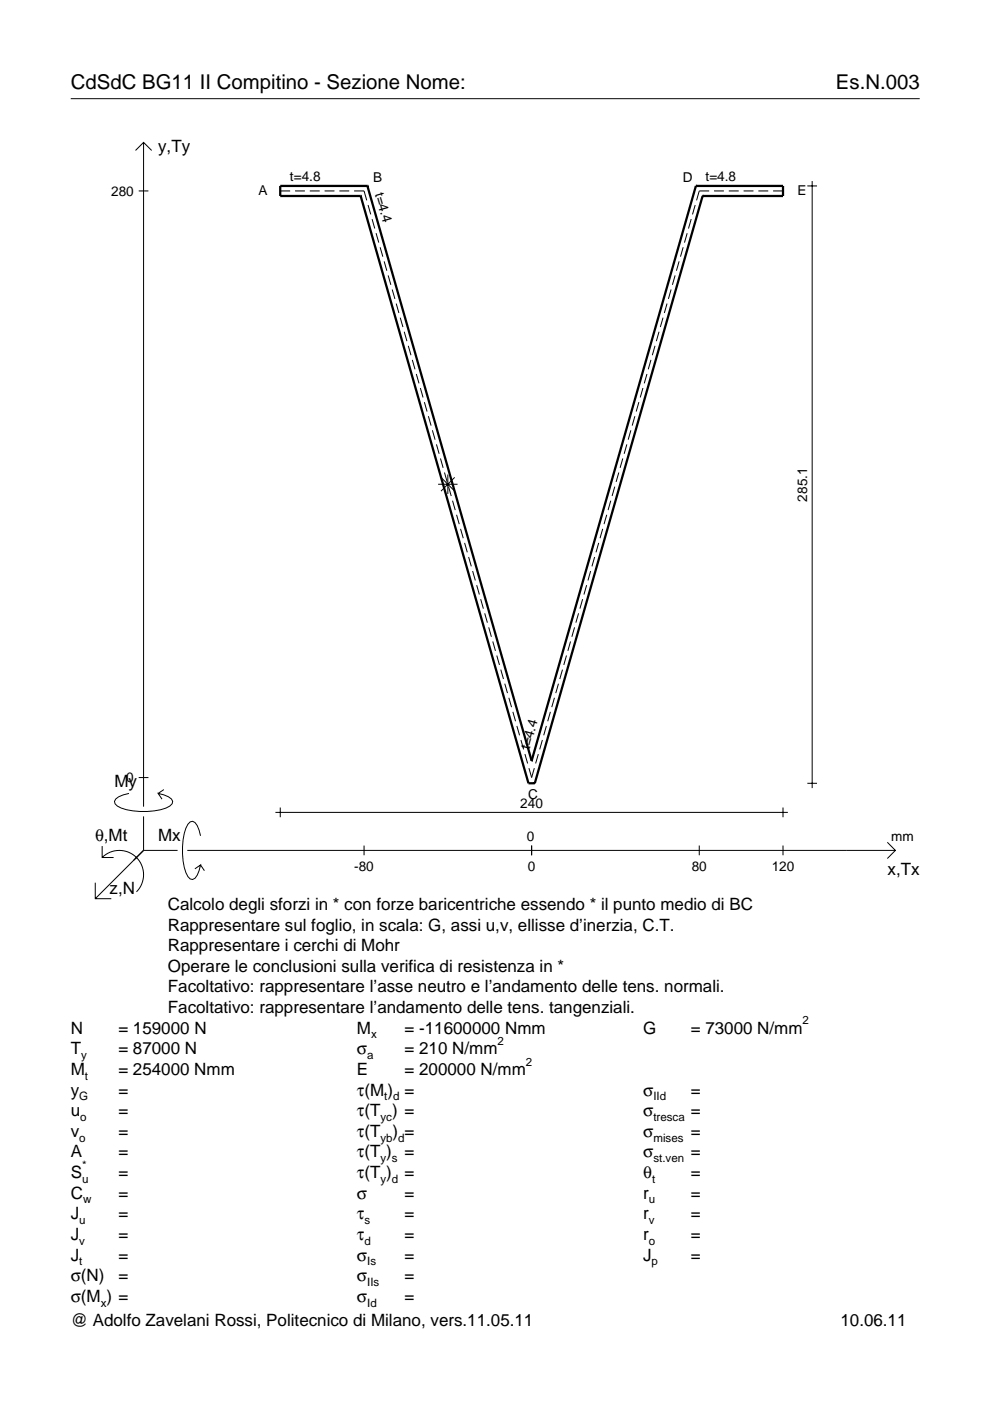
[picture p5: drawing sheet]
<svg xmlns="http://www.w3.org/2000/svg" width="210mm" height="297mm" viewBox="0 0 210 297" stroke-linecap="round" stroke-linejoin="round" font-family="sans-serif">
<g fill="none" stroke="#000" stroke-width=".21">
<path d="M15 20.9h180M28.7 31.9l1.7-1.7 1.8 1.7M30.4 30.2v140.8M171.2 39.4h2M172.2 38.4v128.7M29.4 40.5h2.1M59.4 40.5h2.1M62.5 40.5h2.1M65.7 40.5h2.1M68.8 40.5h2.1M71.9 40.5h2.1M75.1 40.5h2.1l.6 2"/>
<path d="M78 43.5l.6 2M78.9 46.5l.6 2M79.7 49.4l.6 2M80.6 52.4l.6 2M81.4 55.4l.6 2M82.3 58.4l.6 2M143.1 58.4l-.5 2M144 55.4l-.6 2M144.8 52.4l-.5 2M145.7 49.4l-.6 2M146.5 46.5l-.5 2M147.4 43.5l-.6 2"/>
<path d="M150.4 40.5h-2.1l-.6 2M151.4 40.5h2.1M154.5 40.5h2.1M157.7 40.5h2.1M160.8 40.5h2.1M163.9 40.5h2.1M83.2 61.4l.5 2M84 64.4l.6 2M84.9 67.4l.5 1.9M85.7 70.3l.6 2M86.6 73.3l.5 2M87.4 76.3l.6 2"/>
<path d="M88.3 79.3l.5 2M137.2 79.3l-.6 2M138 76.3l-.6 2M138.9 73.3l-.6 2M139.7 70.3l-.5 2M140.6 67.4l-.6 1.9M141.4 64.4l-.5 2M142.3 61.4l-.6 2M89.1 82.3l.6 2M90 85.3l.5 2M90.8 88.2l.6 2M91.7 91.2l.5 2"/>
<path d="M92.5 94.2l.6 2M93.4 97.2l.6 2M132 97.2l-.5 2M132.9 94.2l-.6 2M133.8 91.2l-.6 2M134.6 88.2l-.6 2M135.5 85.3l-.6 2M136.3 82.3l-.6 2M92.9 102.7h4.1M93.5 101.2l2.9 2.9M94.2 100.2l.6 2M94.9 100.6v4.1"/>
<path d="M95.1 103.2l.6 2M95.9 106.2l.6 2M96.4 101.2l-2.9 2.9M96.8 109.1l.6 2M97.6 112.1l.6 2M98.5 115.1l.6 2M99.4 118.1l.5 2M126.1 118.1l-.6 2M126.9 115.1l-.5 2M127.8 112.1l-.6 2M128.6 109.1l-.5 2M129.5 106.2l-.6 2"/>
<path d="M130.3 103.2l-.5 2M131.2 100.2l-.6 2M100.2 121.1l.6 2M101.1 124.1l.5 2M101.9 127l.6 2M102.8 130l.5 2M103.6 133l.6 2M104.5 136l.5 2M105.3 139l.6 2M120.1 139l-.6 2M121 136l-.6 2M121.8 133l-.6 2"/>
<path d="M122.7 130l-.6 2M123.5 127l-.5 2M124.4 124.1l-.6 2M125.2 121.1l-.5 2M106.2 142l.5 2M107 145l.6 2M107.9 147.9l.6 2M108.7 150.9l.6 2M109.6 153.9l.6 2M110.4 156.9l.6 2M111.3 159.9l.6 2M114.1 159.9l-.5 2"/>
<path d="M115 156.9l-.6 2M115.8 153.9l-.5 2M116.7 150.9l-.6 2M117.6 147.9l-.6 2M118.4 145l-.6 2M119.3 142l-.6 2M21.7 179.4v2.4h2.4M27.3 168.2a3.6 3.6 0 0 0-3 1.7l.1 .5a5.6 5.6 0 0 0 3.8 1.5 13.4 13.4 0 0 0 7.8-1l.5-.5 .1-.5a3.6 3.6 0 0 0-3.1-1.7l.8 1.2M29.4 164.9h2.1M30.4 173.1v7.2M34.7 167.4l-1.2 .8M42.5 177.2a3.6 3.6 0 0 0-1.7-3.1l-.5 .2a5.7 5.7 0 0 0-1.5 3.7 13.3 13.3 0 0 0 1 7.9l.5 .5 .5 .1a3.6 3.6 0 0 0 1.7-3.1l-1.2 .8"/>
<path d="M58.4 172.2h108.6M59.4 171.2v2.1M77.2 179.3v2M112.1 162.9l.6 2 .6-2M112.7 179.3v2M148.3 179.3v2M166 171.2v2.1M166 179.3v2M171.2 166.1h2M188.1 178.6l1.7 1.7-1.7 1.7M20.2 187.2v3.3h3.4M21.7 181.8a5.1 5.1 0 0 1 7.2 0 5.1 5.1 0 0 1 0 7.3"/>
<path d="M30.4 180.3l-10.2 10.2M30.4 180.3h7.2M39.7 180.3h150.1M42.5 183.4l.8 1.2"/>
</g>
<path d="M77.9 39.4h.1M77.9 39.4h-18.5v2.2h17.1M77.9 39.4l34.8 121.9M147.5 39.4h.1M147.5 39.4h18.5v2.2h-17M147.5 39.4l-34.8 121.9M76.5 41.6h.1M76.5 41.6l35.5 124.5h1.4l35.6-124.5M149 41.6h.1M112.7 161.3h.1" fill="none" stroke="#000" stroke-width=".48"/>
<g font-size="4.3">
<text x="15" y="18.9">CdSdC BG11 II Compitino - Sezione Nome:</text>
<text x="177.2" y="18.9">Es.N.003</text>
</g>
<g font-size="3.6">
<text x="33.5" y="32.3">y,Ty</text>
<text x="24.3" y="166.9">My</text>
<text x="20.1" y="178.2">θ,Mt</text>
<text x="33.5" y="178.2">Mx</text>
<text x="188.2" y="185.5">x,Tx</text>
<text x="23.2" y="189.6">z,N</text>
<text x="35.6" y="192.9">Calcolo degli sforzi in * con forze baricentriche essendo * il punto medio di BC</text>
<text x="35.6" y="197.3">Rappresentare sul foglio, in scala: G, assi u,v, ellisse d’inerzia, C.T.</text>
<text x="35.6" y="201.7">Rappresentare i cerchi di Mohr</text>
<text x="35.6" y="206">Operare le conclusioni sulla verifica di resistenza in *</text>
<text x="35.6" y="210.4">Facoltativo: rappresentare l’asse neutro e l’andamento delle tens. normali.</text>
<text x="35.6" y="214.8">Facoltativo: rappresentare l’andamento delle tens. tangenziali.</text>
<text x="15" y="219.2">N</text>
<text x="25.1" y="219.2">= 159000 N</text>
<text x="75.7" y="219.2">M</text>
<text x="85.8" y="219.2">= -11600000 Nmm</text>
<text x="136.4" y="219.2">G</text>
<text x="146.5" y="219.2">= 73000 N/mm</text>
<text x="15" y="227.9">M</text>
<text x="15" y="223.5">T</text>
<text x="25.1" y="223.5">= 87000 N</text>
<text x="25.1" y="227.9">= 254000 Nmm</text>
<text x="75.7" y="223.5">σ</text>
<text x="75.7" y="227.9">E</text>
<text x="85.8" y="223.5">= 210 N/mm</text>
<text x="85.8" y="227.9">= 200000 N/mm</text>
<text x="15" y="232.3">y</text>
<text x="25.1" y="232.3">=</text>
<text x="75.7" y="232.3">τ(M ) =</text>
<text x="136.4" y="232.3">σ</text>
<text x="146.5" y="232.3">=</text>
<text x="15" y="236.7">u</text>
<text x="25.1" y="236.7">=</text>
<text x="75.7" y="236.7">τ(T ) =</text>
<text x="136.4" y="236.7">σ</text>
<text x="146.5" y="236.7">=</text>
<text x="15" y="241">v</text>
<text x="15" y="245.4">A</text>
<text x="25.1" y="241">=</text>
<text x="25.1" y="245.4">=</text>
<text x="75.7" y="245.4">τ(T )</text>
<text x="75.7" y="241">τ(T</text>
<text x="83.3" y="241">) =</text>
<text x="85.8" y="245.4">=</text>
<text x="136.4" y="241">σ</text>
<text x="136.4" y="245.4">σ</text>
<text x="146.5" y="241">=</text>
<text x="146.5" y="245.4">=</text>
<text x="15" y="249.8">S</text>
<text x="25.1" y="249.8">=</text>
<text x="75.7" y="249.8">τ(T )</text>
<text x="85.8" y="249.8">=</text>
<text x="136.4" y="249.8">θ</text>
<text x="146.5" y="249.8">=</text>
<text x="15" y="254.2">C</text>
<text x="25.1" y="254.2">=</text>
<text x="75.7" y="254.2">σ</text>
<text x="85.8" y="254.2">=</text>
<text x="136.4" y="254.2">r</text>
<text x="146.5" y="254.2">=</text>
<text x="15" y="258.5">J</text>
<text x="15" y="262.9">J</text>
<text x="25.1" y="258.5">=</text>
<text x="25.1" y="262.9">=</text>
<text x="75.7" y="258.5">τ</text>
<text x="75.7" y="262.9">τ</text>
<text x="85.8" y="258.5">=</text>
<text x="85.8" y="262.9">=</text>
<text x="136.4" y="258.5">r</text>
<text x="136.4" y="262.9">r</text>
<text x="146.5" y="258.5">=</text>
<text x="146.5" y="262.9">=</text>
<text x="15" y="267.3">J</text>
<text x="25.1" y="267.3">=</text>
<text x="75.7" y="267.3">σ</text>
<text x="85.8" y="267.3">=</text>
<text x="136.4" y="267.3">J</text>
<text x="146.5" y="267.3">=</text>
<text x="15" y="271.7">σ(N)</text>
<text x="25.1" y="271.7">=</text>
<text x="75.7" y="271.7">σ</text>
<text x="85.8" y="271.7">=</text>
<text x="15" y="281.2">@ Adolfo Zavelani Rossi, Politecnico di Milano, vers.11.05.11</text>
<text x="15" y="276">σ(M ) =</text>
<text x="75.7" y="276">σ</text>
<text x="85.8" y="276">=</text>
<text x="178.2" y="281.2">10.06.11</text>
</g>
<g font-size="2.9">
<text x="23.6" y="41.5">280</text>
<text x="54.8" y="41.4">A</text>
<text x="61.5" y="38.4">t=4.8</text>
<text x="79.1" y="38.7">B</text>
<text x="79.4" y="41.1" transform="rotate(74 79.4 41.1)">t=4.4</text>
<text x="144.8" y="38.7">D</text>
<text x="149.6" y="38.4">t=4.8</text>
<text x="169.1" y="41.4">E</text>
<text x="171.2" y="106.3" transform="rotate(-90 171.2 106.3)">285.1</text>
<text x="112.3" y="159" transform="rotate(-74 112.3 159)">t=4.4</text>
<text x="26.8" y="165.9">0</text>
<text x="110.3" y="171.2">240</text>
<text x="112" y="169.5">C</text>
<text x="111.7" y="178.2">0</text>
<text x="189" y="178.2">mm</text>
<text x="75.1" y="184.7">-80</text>
<text x="111.9" y="184.7">0</text>
<text x="146.7" y="184.7">80</text>
<text x="163.6" y="184.7">120</text>
</g>
<g font-size="2.4">
<text x="78.7" y="220.2">x</text>
<text x="105.5" y="221.5">2</text>
<text x="170.2" y="217.2">2</text>
<text x="17.2" y="224.5">y</text>
<text x="77.9" y="224.5">a</text>
<text x="111.5" y="225.9">2</text>
<text x="16.8" y="233.3">G</text>
<text x="18" y="228.9">t</text>
<text x="81.5" y="233.3">t d</text>
<text x="138.5" y="233.3">IId</text>
<text x="17" y="237.7">o</text>
<text x="80.7" y="237.7">yc</text>
<text x="138.5" y="237.7">tresca</text>
<text x="16.8" y="242">o</text>
<text x="80.7" y="242">yb d</text>
<text x="138.5" y="242">mises</text>
<text x="17.4" y="250.8">u</text>
<text x="17.4" y="247.8">*</text>
<text x="80.7" y="246.4">y s</text>
<text x="80.7" y="250.8">y d</text>
<text x="138.2" y="250.8">t</text>
<text x="138.5" y="246.4">st.ven</text>
<text x="17.6" y="255.2">w</text>
<text x="137.6" y="255.2">u</text>
<text x="16.8" y="259.5">u</text>
<text x="16.8" y="263.9">v</text>
<text x="77.3" y="259.5">s</text>
<text x="77.3" y="263.9">d</text>
<text x="137.6" y="259.5">v</text>
<text x="137.6" y="263.9">o</text>
<text x="16.8" y="268.3">t</text>
<text x="77.9" y="268.3">Is</text>
<text x="138.2" y="268.3">p</text>
<text x="77.9" y="272.7">IIs</text>
<text x="21.4" y="277">x</text>
<text x="77.9" y="277">Id</text>
</g>
</svg>
